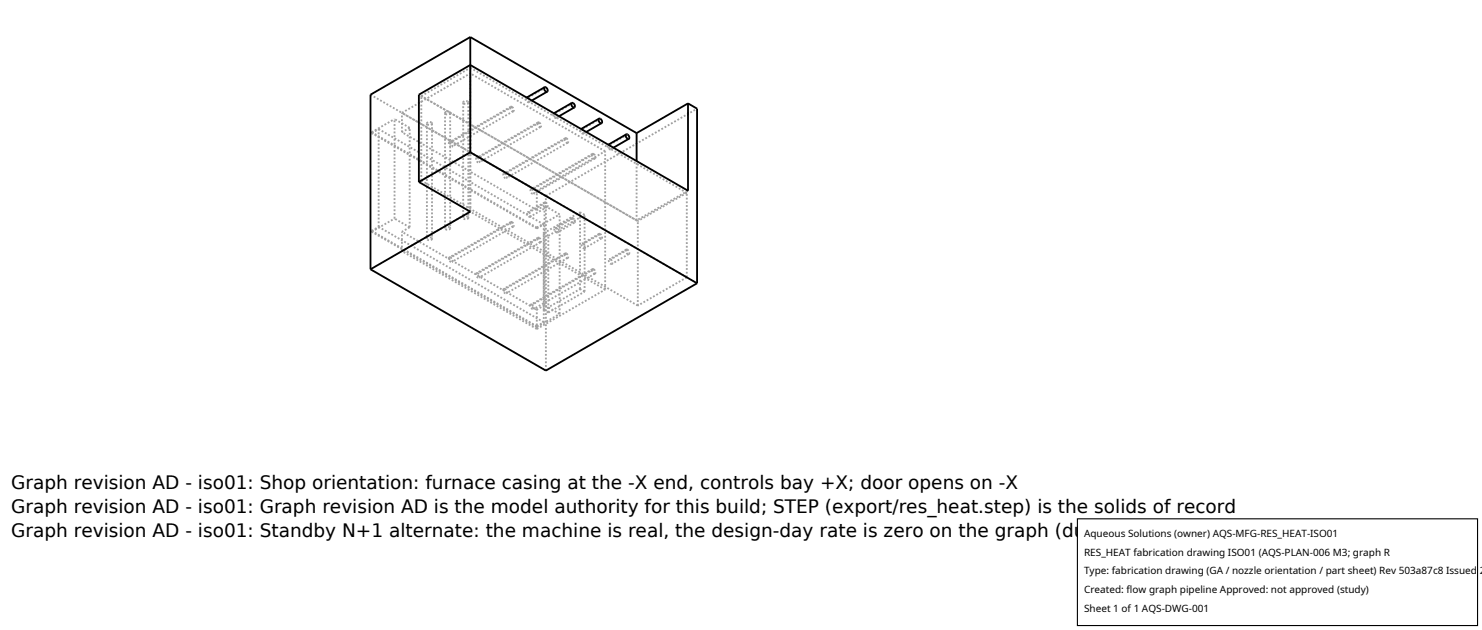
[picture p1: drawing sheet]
<svg xmlns="http://www.w3.org/2000/svg" width="212mm" height="90mm" viewBox="0 0 212 90" stroke-linecap="round" stroke-linejoin="round" font-family="sans-serif">
<g fill="none" stroke="#a0a0a0" stroke-width=".26" stroke-dasharray=".3 .3" stroke-linecap="butt">
<path d="M52.9 13.5l25.1 14.5M53.1 18.9l3.3-1.9M53.1 19v-.1M53.1 19l1-.6M57.4 16.1l9.8-5.6M57.4 18.9v-2.8M58.5 18.2l-1.1 .7M58.5 18.2l-2.1-1.2M60.2 13.7l7-4M61 17.6l.2-.2 .4 .1M61 17.6v16.5M61.6 17.5l.1 .1"/>
<path d="M61.7 17.6l-.3 .2h-.3l-.1-.2M61.7 17.6v16.5M63.6 16.1l.2-.2 .4 .1M63.6 16.1v16.5M64.2 16l.1 .1M64.3 16.1l-.1 .2-.3 .1-.2-.1-.1-.2M64.3 16.1v16.5M66.2 14.6l.2-.2 .4 .1M66.2 14.6v16.5M66.8 14.5l.1 .1M66.9 14.6l-.1 .2-.3 .1-.2-.1-.1-.2M66.9 14.6v16.5"/>
<path d="M67.2 17.8v-8.5M67.2 17.8l-7.4-4.3M72.9 15.2l.2 .1M72.9 15.2l-8.7 5.1M73.1 15.3l.3 .3-.1 .3M73.1 15.3l-8.7 5M73.3 15.9h-.2l-.2-.2v-.3v-.2M73.3 15.9l-8.8 5M75.2 14h.2M75.2 13.9v.1M75.4 14l.2 .3v.3M75.6 14.6h-.2l-.2-.2v-.4"/>
<path d="M76 14.4l-.4 .2M76.8 17.5h.2M76.8 17.5l-8.7 5.1M77 17.5l.3 .3-.1 .3M77 17.5l-8.8 5.1M77.2 18.1h-.2l-.2-.2v-.3v-.1M77.2 18.1l-8.8 5.1M78 12.5l-2.6 1.5M79.1 16.2h.2M79.3 16.2l.2 .3-.1 .3M79.4 16.8h-.1l-.2-.2-.1-.2 .1-.2M79.8 16.6l-.4 .2"/>
<path d="M80.7 19.7l.2 .1M80.7 19.7l-8.7 5.1M80.9 19.8l.2 .3v.3M80.9 19.8l-8.8 5M81.9 14.7l-2.6 1.5M83 18.4l.1 .1M83.1 18.5l.3 .3-.1 .3M83.3 19.1h-.1l-.2-.2-.1-.3 .1-.2M83.7 18.8l-.4 .3M85.7 17l-2.6 1.5M89.6 19.2l-2.6 1.5M53.1 33l1-.6"/>
<path d="M53.1 33.1v-.1M53.1 33.1l3.3-1.9M54.1 32.4v-14M56.4 31.2v-14.2M57.4 35.9v-2.8M57.4 35.9l9.8-5.7M58.5 32.5l-1.1 .6M58.5 32.5l-2.1-1.3M58.5 32.5v-14.3M60.2 25.8l7-4.1M60.2 25.8v-12.1M61 34.1l.2-.2h.4"/>
<path d="M61.6 33.9l.1 .2M61.7 34.1l-.3 .2-.3-.1-.1-.1M63.6 32.6l.2-.2h.4M64.2 36.8l-.1 .1 .1 .3 .2 .2h.1M64.2 20.3l-.1 .2 .1 .2 .1 .2h.2M64.2 32.4l.1 .2M64.3 32.6l-.1 .1-.3 .1h-.2l-.1-.2M64.4 36.8h-.2M64.4 20.3h-.2M64.5 37.4l.1-.3-.2-.3M64.5 20.9l.1-.3-.2-.3M66.2 31.1l.2-.2h.4"/>
<path d="M66.8 30.9l.1 .2M66.9 31.1l-.4 .2h-.2l-.1-.2M67.2 30.2v-12.4M67.2 30.2v-19.7M67.2 21.7v-12M68.1 39l-.1 .2 .1 .2 .2 .2h.1M68.1 22.6l-.1 .1 .1 .3 .1 .2h.2M68.2 39h-.1M68.2 22.6h-.1M68.4 39.6l.1-.2-.3-.4M68.4 23.2l.1-.3-.3-.3M72 24.8l-.1 .2 .1 .2 .1 .2h.2"/>
<path d="M72.1 24.8h-.1M72.3 25.4l.1-.2-.3-.4M72.9 31.7h.2M72.9 31.7l-8.7 5.1M73.1 31.7l.3 .3-.1 .3M73.1 31.7l-8.7 5.1M73.3 32.3h-.2l-.2-.2v-.2v-.2M73.3 32.3l-8.8 5.1M75.4 30.3h.1M75.5 30.3l.3 .3-.1 .3M75.7 30.9h-.2l-.1-.2-.1-.2 .1-.2M75.8 27v.2v.3l.2 .2h.2"/>
<path d="M76 27.1l-.2-.1M76.2 27.7l.1-.3-.3-.3M76.7 27.2l9.7-5.6M76.7 27.2l-19.3-11.1M76.7 30v-2.8M76.7 30l-19.3-11.1M76.7 32.5l3.2-1.9M76.7 32.5l-23.6-13.6M76.7 32.6v-.1M76.7 32.6l-23.6-13.6M76.7 32.6l1-.6M76.8 33.9l.2 .1"/>
<path d="M76.8 33.9l-8.7 5.1M77 34l.3 .3-.1 .3M77 34l-8.8 5M77.2 34.6h-.2l-.2-.2v-.3v-.2M77.2 34.6l-8.8 5M77.7 32l-23.6-13.6M77.7 32v14M77.7 33.3l5.1-3M77.8 29.4l-1.1 .6M77.8 28.9l-.1 .2 .1 .2 .2 .2h.1M77.8 28.9l-2.4 1.4M78 28l21.6-12.5"/>
<path d="M78 28.9l-2.5 1.4M78 28.9h-.2M78.1 29.5l.1-.3-.2-.3M78.1 29.5l-2.4 1.4M78.3 33.7l5.2-3M78.3 33.7l-.6-.4M79.3 32.6h.1M79.4 32.6l.3 .3-.1 .3M79.6 33.2h-.2l-.1-.2-.1-.3 .1-.1M79.9 30.6l-2.1-1.2M80.7 36.2h.2M80.7 36.2l-8.7 5.1"/>
<path d="M80.9 36.2l.2 .3v.3M80.9 36.2l-8.8 5.1M81.1 20.4h-.2l-.2-.2-.1-.3 .1-.2M81.1 36.8h-.2l-.2-.2-.1-.2 .1-.2M81.1 36.8l-8.8 5.1M81.1 20.4l-8.8 5M81.7 31.2l-.1 .1 .1 .3 .2 .2h.1M81.7 31.2l-2.4 1.4M81.9 31.2l-2.5 1.4M81.9 31.2h-.2M82 31.8l.1-.3-.2-.3M82 31.8l-2.4 1.4"/>
<path d="M83.1 34.8h.2M83.3 34.8l.3 .3-.1 .3M83.5 30.7l-.7-.4M83.5 35.4h-.2l-.2-.2v-.2v-.2M84.6 22h.2M84.6 38.4l.2 .1M84.6 38.4l-8.8 5.1M84.6 22l-8.8 5M84.8 22l.2 .3v.3M84.8 38.5l.2 .3v.3M84.8 38.5l-8.8 5M84.8 22l-8.8 5.1"/>
<path d="M85 22.6h-.2l-.2-.2-.1-.2 .1-.2M85 39.1h-.2l-.2-.2-.1-.3 .1-.2M85 39.1l-8.8 5M85 22.6l-8.8 5.1M85.6 33.4l-.1 .2 .1 .2 .1 .2h.2M85.6 33.4l-2.5 1.4M85.7 33.4l-2.4 1.4M85.7 33.4h-.1M85.9 34l.1-.3-.3-.3M85.9 34l-2.4 1.4M86.4 21.6l-19.2-11.1M86.9 20.7h.1"/>
<path d="M87 37l.2 .1M87 20.7l.3 .3-.1 .3M87.2 37.1l.2 .3v.3M87.2 21.3h-.2l-.2-.2v-.3l.1-.1M87.4 37.7h-.2l-.2-.2-.1-.3 .1-.2M87.6 21.1l-.4 .2M89.4 35.6v.2v.3l.2 .2h.2M89.4 35.6l-2.4 1.4M89.6 35.7l-2.4 1.4M89.6 35.7l-.2-.1M89.8 36.3l.1-.3-.3-.3M89.8 36.3l-2.4 1.4"/>
<path d="M90.9 31.5v-8.5M90.9 31.5l-23.7-13.7M91.1 31.6l-30.9-17.9M98.1 27.5l-7 4.1M98.1 39.6v-12.1M98.1 39.6l-7 4M98.1 39.6l-30.9-17.9M98.1 27.5l-30.9-17.8M98.3 27.2l-7.4 4.3M72 41.3l-.1 .1 .1 .3 .1 .2h.2M72.1 41.3h-.1M72.3 41.9l.1-.3-.3-.3"/>
<path d="M75.8 43.5v.2v.2l.2 .2h.2M76 43.5h-.2M76.2 44.1l.1-.3-.3-.3M76.7 46.6l1-.6M76.7 46.6l-23.6-13.6M76.7 46.7v-.1M76.7 46.7l-23.6-13.6M76.7 46.7l3.2-1.9M76.7 44.2l-19.3-11.1M76.7 47v-2.8M76.7 47l-19.3-11.1M76.7 47l9.7-5.7"/>
<path d="M77.7 46l-23.6-13.6M77.7 44.3v-11M77.7 44.3l5.1-3M77.8 43.6l-1.1 .6M77.8 43.6v-14.2M78 52.9v-24.9M78.3 44.6v-10.9M78.3 44.6l5.2-3M78.3 44.6l-.6-.3M79.9 44.8l-2.1-1.2M79.9 44.8v-14.2M82.8 41.3v-11"/>
<path d="M83.5 41.6v-10.9M83.5 41.6l-.7-.3M86.4 41.3l-19.2-11.1M86.4 41.3v-19.7M91.1 43.6v-12M91.1 43.6l-30.9-17.8"/>
</g>
<g fill="none" stroke="#000" stroke-width=".26">
<path d="M67.2 5.3l-14.3 8.2v25M67.2 5.3v16.4M67.2 5.3l23.7 13.7M77.8 12.5h.2l.1 .2 .1 .2-.1 .2M77.8 12.5l-.1 .1 .1 .3 .2 .2h.1M77.8 12.5l-2.6 1.4M78.1 13.1l-2.1 1.3M81.7 14.7h.2l.1 .2 .1 .3-.1 .1M81.7 14.7l-.1 .1 .1 .3 .2 .2h.1M81.7 14.7l-2.6 1.5M82 15.3l-2.2 1.3M85.6 16.9l.1 .1 .2 .2 .1 .2-.1 .2"/>
<path d="M85.6 16.9l-.1 .2v.3l.2 .2h.2M85.6 16.9l-2.6 1.5M85.9 17.6l-2.2 1.2M89.4 19.2h.2l.2 .2 .1 .3-.1 .1M89.4 19.2v.2v.2l.2 .2h.2M89.4 19.2l-2.5 1.5M89.8 19.8l-2.2 1.3M90.9 19v4M98.3 14.8v12.4l-31.1-17.9-7.4 4.2v12.5M98.3 14.8l1.3 .7v24.9M98.3 14.8l-7.4 4.2M52.9 38.5l25.1 14.4 21.6-12.5"/>
<path d="M59.8 26l7.4 4.2-14.3 8.3M67.2 21.7l-7.4 4.3M67.2 21.7l32.4 18.7"/>
</g>
<path d="M153.9 74.1h57.1v15.2h-57.1z" fill="#fff" stroke="#000" stroke-width=".16"/>
<g font-size="2.6">
<text x="1.6" y="69.8">Graph revision AD - iso01: Shop orientation: furnace casing at the -X end, controls bay +X; door opens on -X</text>
<text x="1.6" y="73.3">Graph revision AD - iso01: Graph revision AD is the model authority for this build; STEP (export/res_heat.step) is the solids of record</text>
<text x="1.6" y="76.7">Graph revision AD - iso01: Standby N+1 alternate: the machine is real, the design-day rate is zero on the graph (duty section 2)</text>
</g>
<g font-size="1.4">
<text x="154.8" y="76.6">Aqueous Solutions (owner) AQS-MFG-RES_HEAT-ISO01</text>
<text x="154.8" y="79.3">RES_HEAT fabrication drawing ISO01 (AQS-PLAN-006 M3; graph R</text>
<text x="154.8" y="82">Type: fabrication drawing (GA / nozzle orientation / part sheet) Rev 503a87c8 Issued 2</text>
<text x="154.8" y="84.7">Created: flow graph pipeline Approved: not approved (study)</text>
<text x="154.8" y="87.4">Sheet 1 of 1 AQS-DWG-001</text>
</g>
</svg>
